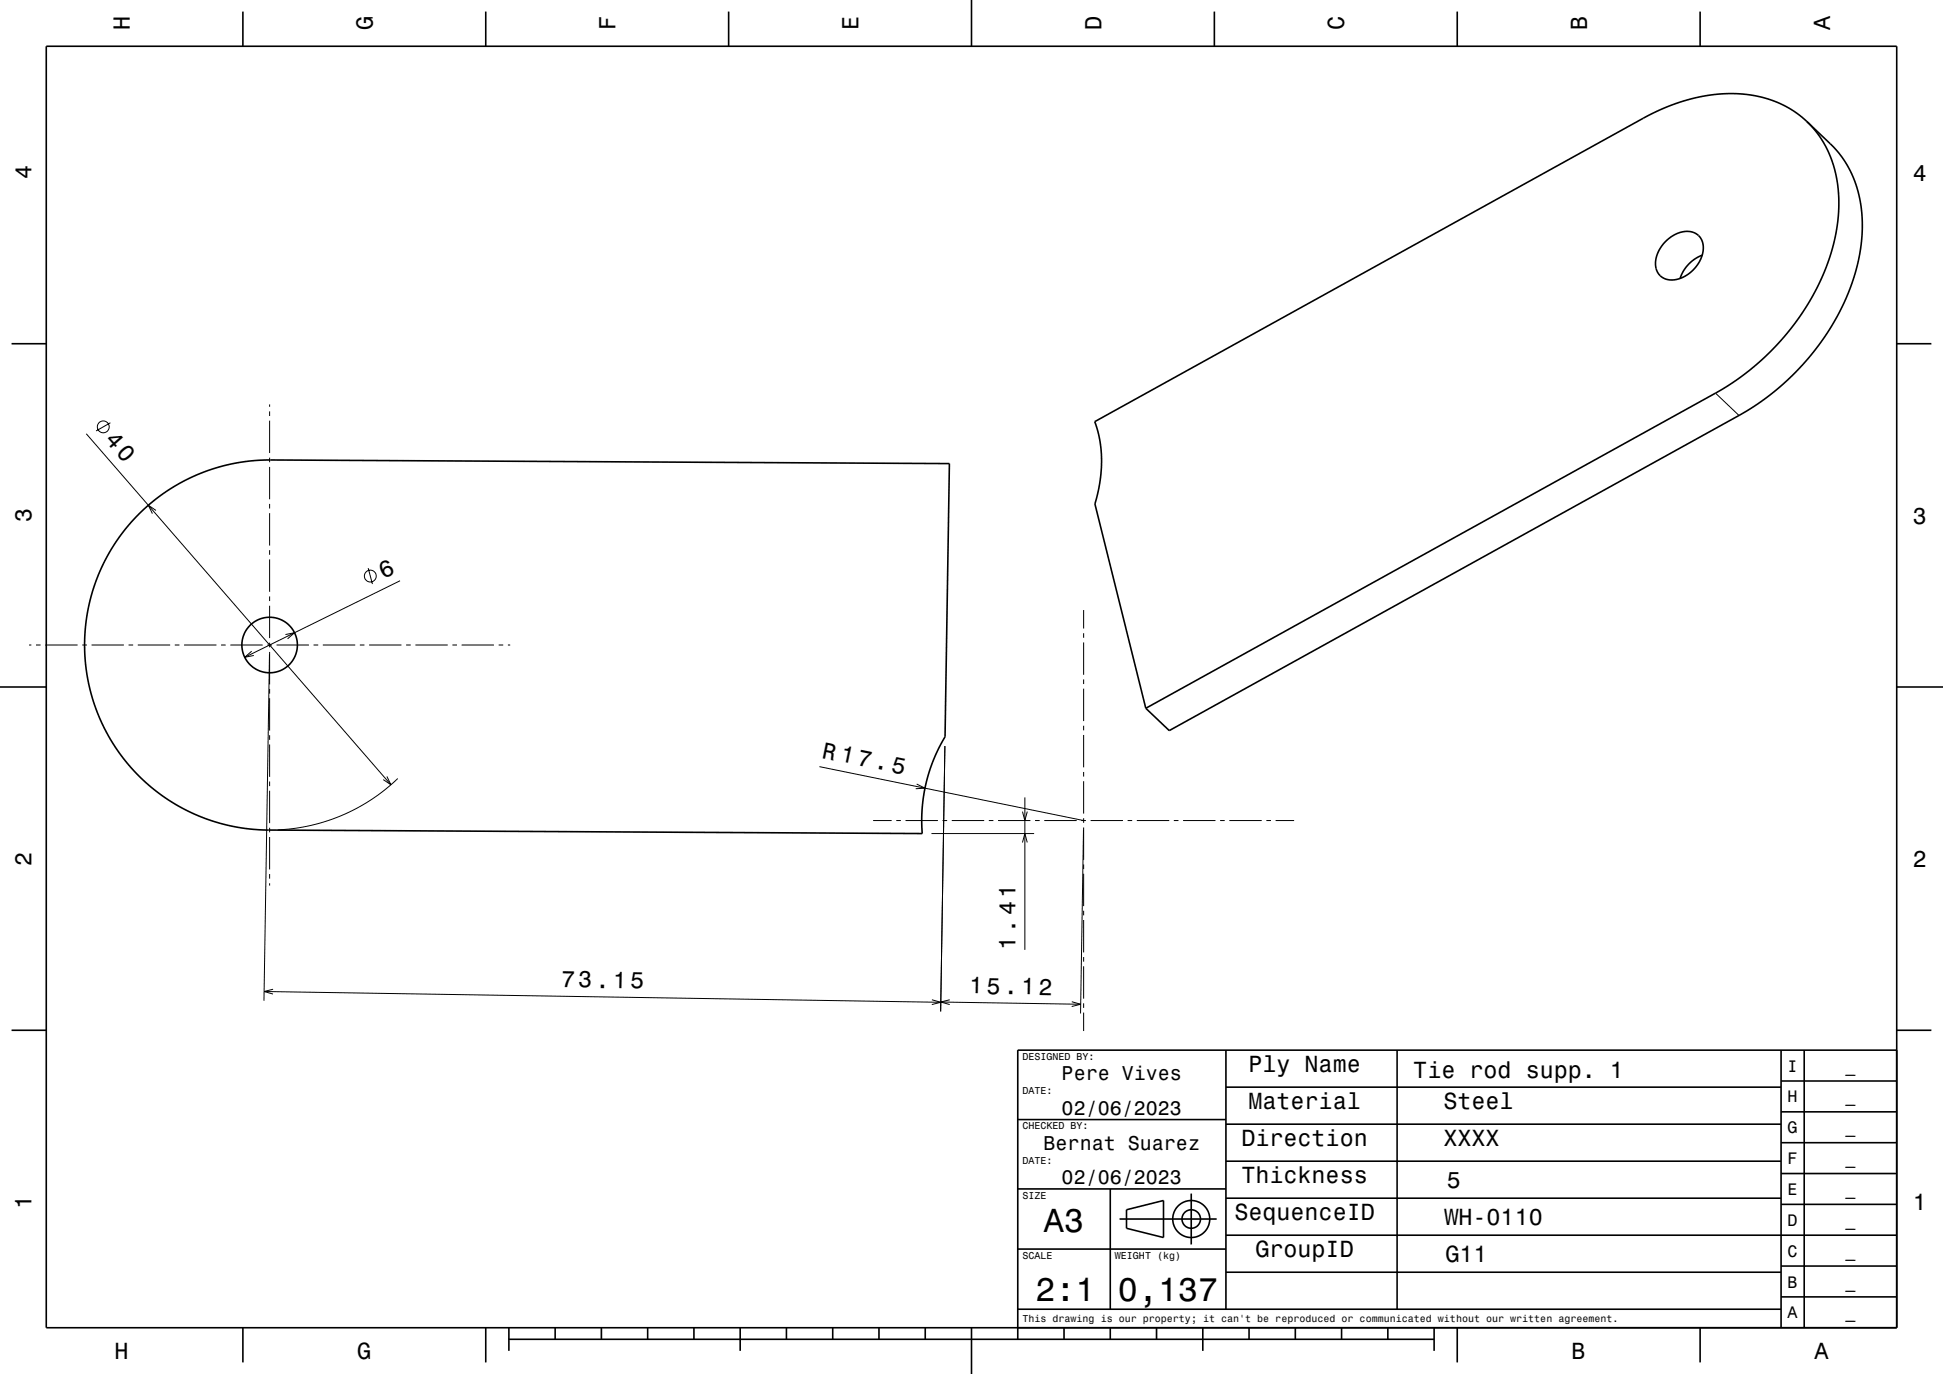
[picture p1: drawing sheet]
<svg xmlns="http://www.w3.org/2000/svg" width="420mm" height="297mm" viewBox="0 0 420 297" stroke-linecap="round" stroke-linejoin="round" font-family="sans-serif">
<g fill="none" stroke="#000" stroke-width=".22">
<path d="M18.6 93.8l65.9 75.8M23.9 91.4l-3.1 1.8M58.3 87.4v.5M58.3 88.9v1M58.3 90.9v7M58.3 98.9v1M370.8 85l5.1 4.8M33.7 110.3l-1.6-1.1 .8 1.8M58.3 100.9v7M58.3 108.9v1M58.3 110.9v7M58.3 118.9v1"/>
<path d="M6.3 139.4h.5M7.8 139.4h1M9.8 139.4h7M17.8 139.4h1M19.8 139.4h7M27.8 139.4h1M29.8 139.4h7M37.8 139.4h1M39.8 139.4h7M47.8 139.4h1M49.8 139.4h7M57.8 139.4h1"/>
<path d="M58.3 120.9v7M58.3 128.9v1M58.3 130.9v7M58.3 138.9v1M59.8 139.4h7M61.7 137.2l2-.4-1.5 1.3M67.8 139.4h1M69.8 139.4h7M77.8 139.4h1M79.6 122.8l.9 3.4M79.8 139.4h7M86.5 125.5l-33.6 16.6"/>
<path d="M87.8 139.4h1M89.8 139.4h7M97.8 139.4h1M99.8 139.4h7M107.8 139.4h1M109.8 139.4h.5M234.2 131.9v4M234.2 136.9v1M234.2 138.9v7M54.4 140.8l-1.5 1.3 2-.4M58.3 141.4l-1.2 74.9M58.3 140.9v7"/>
<path d="M58.3 148.9v1M58.3 150.9v7M58.3 158.9v1M234.2 146.9v1M234.2 148.9v7M234.2 156.9v1M234.2 158.9v7M58.3 160.9v7M58.3 168.9v1M58.3 170.9v7M58.3 178.9v1M83.6 167.8l.9 1.8-1.7-1.1"/>
<path d="M86 168.3l-2.7 2.3-3 2.2-3.2 1.9-3.2 1.6-3.5 1.3-3.2 .8-3.6 .7-3.5 .3M177.1 165.7l57.1 11.7M188.7 177.4h4M193.7 177.4h1M195.7 177.4h7M198.2 169.5l1.7 .9-1.9 .1M203.7 177.4h1M204.3 161.3l-1 57.4M205.7 177.4h7M213.7 177.4h1M215.7 177.4h7M221 175.4l.5 2 .6-2"/>
<path d="M221.5 172.4v32.9M223.7 177.4h1M225.7 177.4h7M233.7 177.4h1M234.2 179.4l-.6 39.7M234.2 166.9v1M234.2 168.9v7M234.2 176.9v1M234.2 178.9v7M235.7 177.4h7M243.7 177.4h1M245.7 177.4h7"/>
<path d="M253.7 177.4h1M255.7 177.4h7M263.7 177.4h1M265.7 177.4h7M273.7 177.4h1M275.7 177.4h4M58.3 180.9v7M58.3 188.9v1M58.3 190.9v.5M201.4 180.2h22.1M221 182.1l.5-1.9 .6 1.9M234.2 186.9v1"/>
<path d="M234.2 188.9v7M234.2 196.9v1M234.2 198.9v7M57.1 214.3l146.3 2.4M59 213.8l-1.9 .5 1.9 .6M201.4 216.1l2 .6-2 .4M203.4 216.6l30.2 .5M205.3 216.1l-1.9 .5 1.9 .5M231.7 216.5l1.9 .6-1.9 .5M234.2 206.9v1M234.2 208.9v7M234.2 216.9v1"/>
<path d="M234.2 218.9v4"/>
<circle cx="22.3" cy="92.3" r="1.28"/>
<circle cx="80.1" cy="124.5" r="1.28"/>
</g>
<g fill="none" stroke="#000" stroke-width=".35">
<path d="M10 10h400v277h-400zM52.5 2.5v7.5M105 2.5v7.5M157.5 2.5v7.5M210 0v10M262.5 2.5v7.5M315 2.5v7.5M367.5 2.5v7.5M390.6 26.3l6.5 6.3 1.7 2.3 1.4 2.4 1.2 3.4 .8 3.4 .4 3.8-.2 3.9-.6 3.9-1 4.2-1.6 4.1-2 4.3-2.3 3.8-2.9 4-3.3 3.8-3.2 3.1-4.5 3.6-4.9 3.1-123.3 68.2-5.1-4.8M390.6 26.3l2 2.2 1.7 2.6 1.3 2.6 1 3.1 .6 3.2 .3 3-.1 3.8-.5 3.7-1.1 4.1-1.2 3.5-1.7 3.9-1.9 3.4-2.3 3.5-2.4 3.2-2.7 2.9-3 3-4.6 3.7-4.8 3-123.5 68.4M390.6 26.3l-3-2.4-3.2-1.7-3.9-1.3-3.6-.6h-4.1l-4.2 .4-4.7 1.1-4.3 1.6-4 1.9-119 65.8 1.1 4 .4 4.2-.4 5.1-1 4.5 11 44.2M360 52.2a5.6 5.6 0 0 1 6.7-1.6 4.3 4.3 0 0 1 .8 5.8 7 7 0 0 1-7.2 4 3.8 3.8 0 0 1-2.1-5.4l.8-1.5z"/>
<path d="M367.9 55.2a8 8 0 0 0-4.7 5M2.5 74.3h7.5M410 74.3h7.5M30.1 111l2.6-2.3 2.8-2.1 2.9-1.9 3.4-1.7 3.2-1.3 3.4-1 3.4-.7 3.9-.5 149.5 .7-.9 59.1-1.3 2.4-1.2 2.5-1.6 5-.9 5.4-.1 2.7 .2 2.9-142-.8-3.7-.2-3.7-.6-3.2-.9-3.5-1.2-4.5-2.2-4-2.5-3.9-3.2-3.4-3.6-2.9-4.1-2.5-4.3-1.7-4.4-1.3-4.9-.7-4.7-.1-5 .6-5.2 1.1-4.6 1.7-4.5 2.2-4.4 2.9-4.1zM0 148.5h10M410 148.5h10M2.5 222.7h7.5M265 235h120M265 227v56M302 227v56M385 233.7h25M385 227v60"/>
<path d="M390 227v60M410 222.7h7.5M410 227h-190v62.5M220 257h45M220 242h45M240 257v26M257.5 258v11M265 259h120M265 251h120M265 243h120M385 253.7h25M385 247h25"/>
<path d="M385 240.3h25M220 270h45M242 263.5h21M243.5 261.5l8-2v8l-8-2zM265 275h120M265 267h145M385 273.7h25M385 260.3h25M52.5 287v7.5M105 287v7.5M110 289.5h200M110 287v5"/>
<path d="M120 287v2.5M130 287v2.5M140 287v2.5M150 287v2.5M160 287v5M170 287v2.5M180 287v2.5M190 287v2.5M200 287v2.5M210 287v10M220 283h165M230 287v2.5"/>
<path d="M240 287v2.5M250 287v2.5M260 287v5M270 287v2.5M280 287v2.5M290 287v2.5M300 287v2.5M310 287v5M315 287v7.5M367.5 287v7.5M385 280.3h25"/>
<circle cx="58.3" cy="139.4" r="6"/>
<circle cx="257.5" cy="263.5" r="2"/>
<circle cx="257.5" cy="263.5" r="4"/>
</g>
<g font-size="7.2">
<text x="225.7" y="266.3">A3</text>
<text x="223.8" y="281.3">2:1</text>
<text x="241.7" y="281.3">0,137</text>
</g>
<g font-size="5.1">
<text x="22.5" y="95.1" transform="rotate(49 22.5 95.1)">40</text>
<text x="82.9" y="125.1" transform="rotate(-26 82.9 125.1)">6</text>
</g>
<g font-size="5">
<text x="28.1" y="6.5" transform="rotate(-90 28.1 6.5)">H</text>
<text x="80.6" y="6.5" transform="rotate(-90 80.6 6.5)">G</text>
<text x="133.1" y="6.5" transform="rotate(-90 133.1 6.5)">F</text>
<text x="185.6" y="6.5" transform="rotate(-90 185.6 6.5)">E</text>
<text x="238.1" y="6.5" transform="rotate(-90 238.1 6.5)">D</text>
<text x="290.6" y="6.5" transform="rotate(-90 290.6 6.5)">C</text>
<text x="343.1" y="6.5" transform="rotate(-90 343.1 6.5)">B</text>
<text x="395.6" y="6.5" transform="rotate(-90 395.6 6.5)">A</text>
<text x="6.8" y="38.7" transform="rotate(-90 6.8 38.7)">4</text>
<text x="413.5" y="39">4</text>
<text x="6.8" y="112.9" transform="rotate(-90 6.8 112.9)">3</text>
<text x="413.5" y="113.2">3</text>
<text x="177.5" y="163.8" transform="rotate(12 177.5 163.8)">R 17.5</text>
<text x="6.8" y="187.1" transform="rotate(-90 6.8 187.1)">2</text>
<text x="413.5" y="187.4">2</text>
<text x="219.5" y="205.3" transform="rotate(-90 219.5 205.3)">1.41</text>
<text x="121.3" y="213.3" transform="rotate(1 121.3 213.3)">73.15</text>
<text x="209.5" y="214.7" transform="rotate(1 209.5 214.7)">15.12</text>
<text x="269.9" y="231.8">Ply Name</text>
<text x="305.5" y="233">Tie rod supp. 1</text>
<text x="269.9" y="239.8">Material</text>
<text x="312" y="239.8">Steel</text>
<text x="268.3" y="247.8">Direction</text>
<text x="312" y="247.8">XXXX</text>
<text x="268.3" y="255.8">Thickness</text>
<text x="312.8" y="256.8">5</text>
<text x="6.8" y="261.3" transform="rotate(-90 6.8 261.3)">1</text>
<text x="266.8" y="263.8">SequenceID</text>
<text x="413.5" y="261.6">1</text>
<text x="312.2" y="264.9">WH-0110</text>
<text x="271.4" y="271.8">GroupID</text>
<text x="312.5" y="272.7">G11</text>
<text x="24.7" y="293.8">H</text>
<text x="77.2" y="293.8">G</text>
<text x="339.7" y="293.8">B</text>
<text x="392.2" y="293.8">A</text>
</g>
<g font-size="4.3">
<text x="229.5" y="233.5">Pere Vives</text>
<text x="229.5" y="241">02/06/2023</text>
<text x="225.6" y="248.5">Bernat Suarez</text>
<text x="229.5" y="256">02/06/2023</text>
</g>
<g font-size="3.6">
<text x="386.4" y="231.6">I</text>
<text x="398.9" y="231.6">_</text>
<text x="386.4" y="238.3">H</text>
<text x="398.9" y="238.3">_</text>
<text x="386.4" y="245">G</text>
<text x="398.9" y="245">_</text>
<text x="386.4" y="251.6">F</text>
<text x="398.9" y="251.6">_</text>
<text x="386.4" y="258.3">E</text>
<text x="398.9" y="258.3">_</text>
<text x="386.4" y="265">D</text>
<text x="398.9" y="265">_</text>
<text x="386.4" y="271.6">C</text>
<text x="398.9" y="271.6">_</text>
<text x="386.4" y="278.3">B</text>
<text x="398.9" y="278.3">_</text>
<text x="386.4" y="285">A</text>
<text x="398.9" y="285">_</text>
</g>
<g font-size="2.2">
<text x="221" y="229.1">DESIGNED BY:</text>
<text x="221" y="236.6">DATE:</text>
<text x="221" y="244.1">CHECKED BY:</text>
<text x="221" y="251.6">DATE:</text>
<text x="221" y="259.1">SIZE</text>
<text x="221" y="272.1">SCALE</text>
<text x="241" y="272.1">WEIGHT (kg)</text>
<text x="221" y="285.8">This drawing is our property; it can't be reproduced or communicated without our written agreement.</text>
</g>
</svg>
